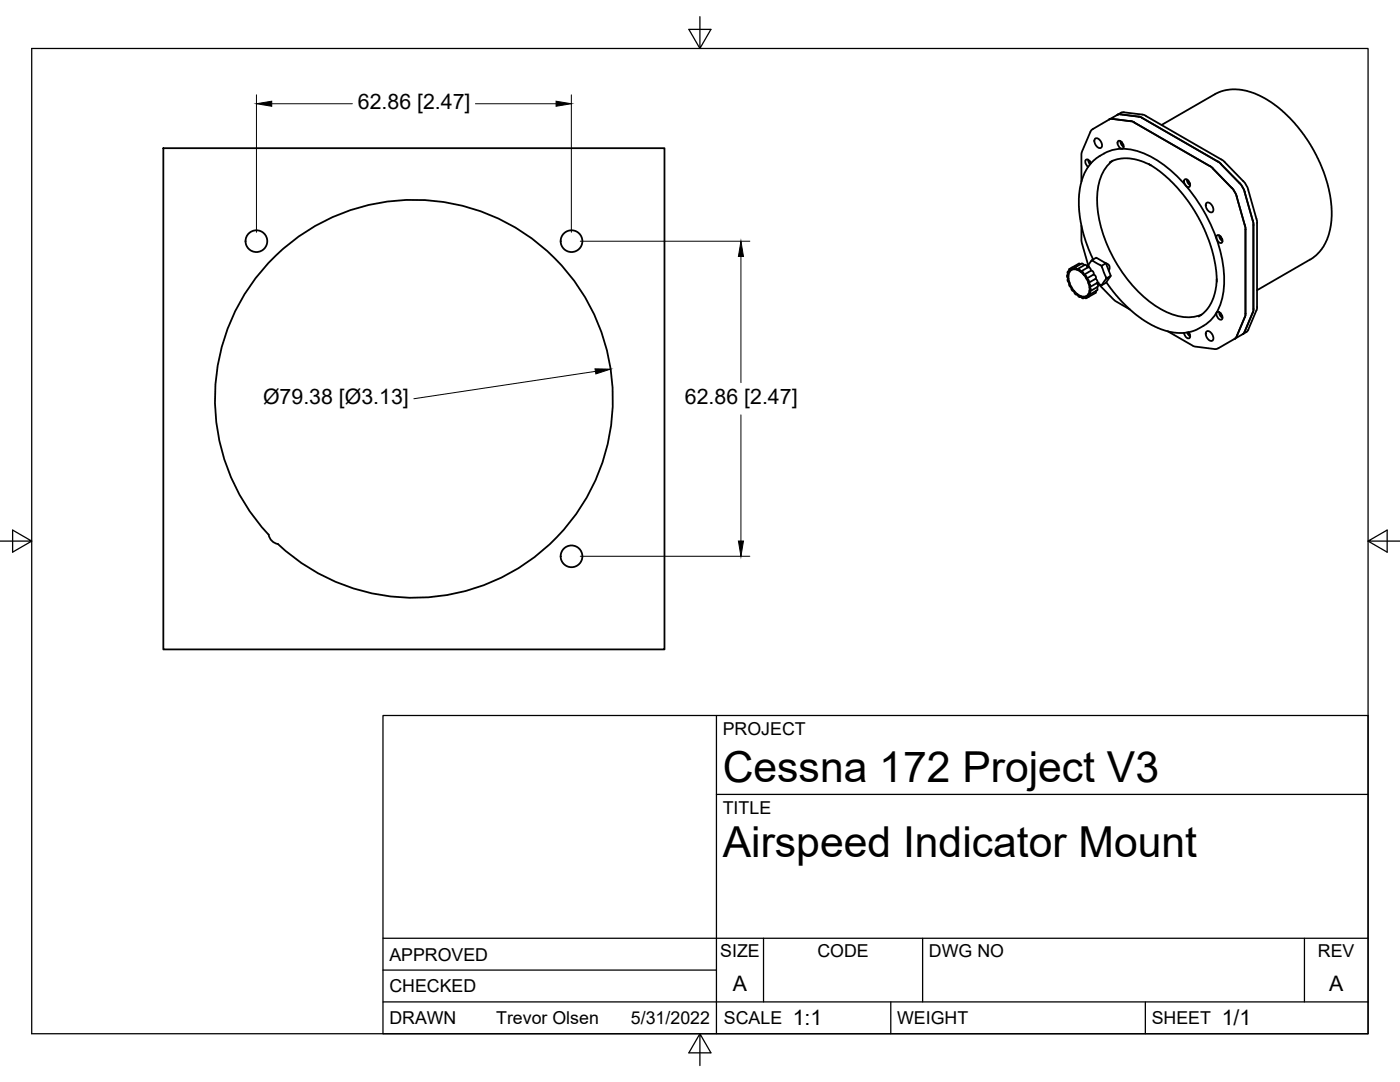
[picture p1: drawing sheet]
<svg xmlns="http://www.w3.org/2000/svg" width="279mm" height="216mm" viewBox="0 0 279 216" stroke-linecap="round" stroke-linejoin="round" font-family="sans-serif">
<!-- layer: Visible -->
<g fill="none" stroke="#000" stroke-width=".36">
<path d="M32.6 29.6h100v100h-100zM217.2 31.8l.3 1M217.5 32.1l.2 .5M217.7 32.6l-.1-.3a.59 .59 0 0 0-1-.3l.1 .6 .5 .7M218.6 27.6a1.26 1.26 0 0 1 1.1 1.9 1.26 1.26 0 0 1-1.1-1.9zM220.3 30.6l-2.1 1.5-1.3 1.6-.9 2-.7 3.2v2.9l.5 3.1 .9 3.4 1.5 3.5M220.4 30.6a9 9 0 0 1 8.5 .3 28.7 28.7 0 0 1 13.1 14.8 23.7 23.7 0 0 1 2.1 13.2 9.1 9.1 0 0 1-5.5 6.9l-2.2 .6h-2l-2.6-.7-2.2-1-2.2-1.4-2.5-2.1-2.1-2.3-2-2.6M221.5 32.4l1.5-.6 2.4-.2 1.9 .4 2.4 1M222 23.7l-.6 .1M222 23.7l3.7 .5M222.1 32.1a9 9 0 0 0-3.2 7.5 27.7 27.7 0 0 0 12.8 22.1 9.4 9.4 0 0 0 8.1 1.1M223 22.9l.6-.1 3.7 .5"/>
<path d="M223.2 28.1a1.02 1.02 0 0 1 .9 1.5 1.02 1.02 0 0 1-.9-1.5zM223.6 28.1l.2 .7 .5 .5M223.7 22.5l-5.7 3.3-.3 .3-1.9 4.5v5.7M223.7 22.5l.6-.1 3.7 .5 .7 .2 15.3 8.9 4.6 4.8 .5 1.1 1.8 6.6v17l-1.8 4.3a1.67 1.67 0 0 1-1.1 .9l-1.6 .9M223.9 28.4l.3 .5M225.7 24.2l.6 .2M226.3 24.4l15.1 8.7M227.3 23.3l.6 .2 15.4 8.9 .4 .3M229.3 32.7l2.6 1.8 2.7 2.6 2.3 2.8 2.2 3.4 1.5 3.1 1.3 3.7 .7 3.1 .2 3M231.8 24.9l11.4-6.5 2.4-.6 2.3 .1 1.7 .5 1.6 .6 1.7 .9 2.3 1.6 2.2 2 1.6 1.8 2.8 4.1 1.3 2.4 1 2.4 .8 2.5 .6 2.3 .2 2.2v2.7l-.2 1.8-.6 1.9-1.2 2.2-1.6 1.6-11.2 6.5M236.5 35.8a1.02 1.02 0 0 1 .8 1.5 1.02 1.02 0 0 1-.8-1.5zM236.9 35.8l.1 .7 .5 .5"/>
<path d="M237.2 36l.3 .6M241.5 33.1l.6 .6M242.1 33.7l3.7 3.8M243.7 32.8l4 4 .7 1.5M245.8 37.4l.9 1.4 1.7 6.2M248.4 38.3l1.8 6.6-.1 17-1.7 4.3M213.1 54.8l-.1 .1M213.2 55.6l-.1 .1M213.3 54.1l-.2 .1M213.4 56.5h.1M213.4 54.3l-.1-.1-.2 .1 .1 .6-.1-.1a.47 .47 0 0 0 .1 .8l-.1 .1v.3l.3 .5M213.4 56.5v.5l.4 .3 .1 .6 .5 .2 .2 .6h.4"/>
<path d="M213.5 54.2a1.3 1.3 0 0 1 1.8-.2 4.4 4.4 0 0 1 2.1 4.3 1.22 1.22 0 0 1-2.1 .6 4.4 4.4 0 0 1-2-4.3zM214.3 58.1h.1M214.4 53.7l-.5-.3-.1 .5-.4-.2v.5M214.4 53.7v-.2l.2-.1 .4 .4 .1-.1a.47 .47 0 0 1 .6 .5l.1-.1 .3 .2 .2 .5M215 58.7l-.1 .1M215.3 52.6l-1.9 1.1M215.3 52.6l.3 .1M215.7 59.2l-.1 .1M215.7 54.2l1.5-.9 .3 .2 .2 .5-1.4 .8M215.8 45v3.1l1.4 4.8M215.9 52.6l-1.5 .8M215.9 52.6h.2l.3 .3"/>
<path d="M216.3 54.8l.4 .2 .1 .6M216.4 59.4l-.2 .1M216.8 55.6l.5 .4-.1 .4M217 53.2l.9-1.3 .9 .6a2.36 2.36 0 0 1 1.6 2.1l.1 .2a1 1 0 0 1-.2 1.5l-.2 .3a.34 .34 0 0 1-.3 .3 .34 .34 0 0 1-.3-.2l-.5-.2M217 53.2h.1M217.1 53.4l-.3-.4-.3-.1-1.4 .8M217.2 56.4l.4 .5-.2 .4 .2 .1a.41 .41 0 0 1 0 .7h-.2l.2 .5-.2 .2-.2-.1 .1 .5-.4-.1-.2 .4-.4-.3v.2l-.2 .1-.4-.4-.1 .1a.47 .47 0 0 1-.6-.5M217.4 53.1l-.4 .2M217.7 54l.5 .2 .1 .6M217.9 51.9l.9-.5 1.9 1.1-.9 .5M218.2 54.8l.5 .3-.1 .5M218.2 54.8l-1.4 .8"/>
<path d="M218.6 55.6l.4 .4-.1 .5M218.7 55.6l-1.5 .9M218.7 58.1l-.1 .3-1.8 1.1M218.9 56.5l.2 .4-.1 .4-1.4 .8M218.9 57.3l.1 .4-.1 .2-1.4 .9M218.9 56.5l-1.4 .8M219.1 56.6l3.4 3.4 3 1.8M219.3 56.4l-.4 .2M220.8 55.6l.9-.6-1 1.4-.9 .5M221.3 54l.1-.5v-.5l-.7-.4 1 2.4M240.9 40.4a1.26 1.26 0 0 1 1 1.9 1.26 1.26 0 0 1-1-1.9zM242.8 55.7l-.3 2.5-.7 2.1-1.1 1.7-1.5 1.2"/>
<path d="M242.9 46.9a1.02 1.02 0 0 1 .9 1.6 1.02 1.02 0 0 1-.9-1.6zM243.3 46.9l.2 .7 .5 .5M243.6 47.2l.3 .5M248.4 45l.2 .5v17.1l-.1 .7M233 66.1l5.2 3 4.2 .6 .6-.1 3.4-2M236.9 66.3l.6 .8M237.2 66.3l.3 .5M237.2 66.3l.2 .2a.59 .59 0 0 1-.3 1l-.5-.3-.3-.8M240.9 66.1a1.26 1.26 0 0 1 1 1.9 1.26 1.26 0 0 1-1-1.9zM242.9 62.2a1.02 1.02 0 0 1 .9 1.6 1.02 1.02 0 0 1-.9-1.6zM243.3 62.3l.2 .6 .5 .5M243.6 62.5l.3 .6"/>
<path d="M248.4 66.2l-.4 .5M248.4 63.3l-1.6 3.8-.4 .5M53.6 106.7a39.7 39.7 0 0 1 19.2-65.6 39.7 39.7 0 0 1 48.3 48.3 39.7 39.7 0 0 1-65.6 19.2M53.6 106.7a2.25 2.25 0 0 0 1.9 1.9"/>
<circle cx="51.2" cy="48.1" r="2.17"/>
<circle cx="114.1" cy="48.1" r="2.17"/>
<circle cx="114.1" cy="111" r="2.17"/>
</g>
<!-- layer: Border -->
<path d="M6.3 9.7h266.7v196.6h-266.7zM139.7 3.3v6.4l2.2-3.8h-4.4l2.2 3.8M0 108h6.3l-3.8-2.2v4.4l3.8-2.2M273 108l3.8 2.2v-4.4l-3.8 2.2h6.4M139.7 206.3l-2.2 3.8h4.4l-2.2-3.8v6.3" fill="none" stroke="#000" stroke-width=".25"/>
<!-- layer: Titleblock -->
<path d="M76.4 142.8h196.6v63.5h-196.6zM143 158.5h130M143 142.8v63.5M76.4 199.9h196.6M76.4 193.6h66.6M76.4 187.2h196.6M152.4 187.2v12.7M177.8 199.9v6.4M184.1 187.2v12.7M228.6 199.9v6.4M260.3 187.2v12.7" fill="none" stroke="#000" stroke-width=".25"/>
<!-- layer: Dimensions -->
<path d="M51.2 18.9v27.5M114 18.9v27.5M54.2 20.7h16.1M94.9 20.7h16.1M115.8 48.1h33.8M147.9 51.2v25.1M118.8 74.1l-36.2 5.5M147.9 82.8v25.2M115.8 111h33.8" fill="none" stroke="#000" stroke-width=".2"/>
<path d="M51.2 20.7l3-.5v1zM111 20.2l3 .5-3 .5zM147.9 48.1l.5 3.1h-1zM118.7 73.6l3.1 .1-2.9 .9zM147.4 108h1l-.5 3z" fill="#000" stroke="#000" stroke-width=".2"/>
<g font-size="8.5">
<text x="144.3" y="156">Cessna 172 Project V3</text>
<text x="144.3" y="171">Airspeed Indicator Mount</text>
</g>
<g font-size="4.3">
<text x="71.4" y="21.8">62.86 [2.47]</text>
<text x="52.5" y="80.7">Ø79.38 [Ø3.13]</text>
<text x="136.7" y="80.7">62.86 [2.47]</text>
<text x="146.3" y="197.7">A</text>
<text x="265.2" y="197.7">A</text>
<text x="158.2" y="204.6">1:1</text>
<text x="243.8" y="204.6">1/1</text>
</g>
<g font-size="3.5">
<text x="144.3" y="146.6">PROJECT</text>
<text x="144.3" y="162.3">TITLE</text>
<text x="77.7" y="191.7">APPROVED</text>
<text x="143.7" y="191">SIZE</text>
<text x="163.1" y="191">CODE</text>
<text x="185.4" y="191">DWG NO</text>
<text x="263" y="191">REV</text>
<text x="77.7" y="198">CHECKED</text>
<text x="77.7" y="204.4">DRAWN</text>
<text x="99" y="204.4">Trevor Olsen</text>
<text x="125.9" y="204.4">5/31/2022</text>
<text x="144.5" y="204.4">SCALE</text>
<text x="179" y="204.4">WEIGHT</text>
<text x="229.8" y="204.4">SHEET</text>
</g>
</svg>
